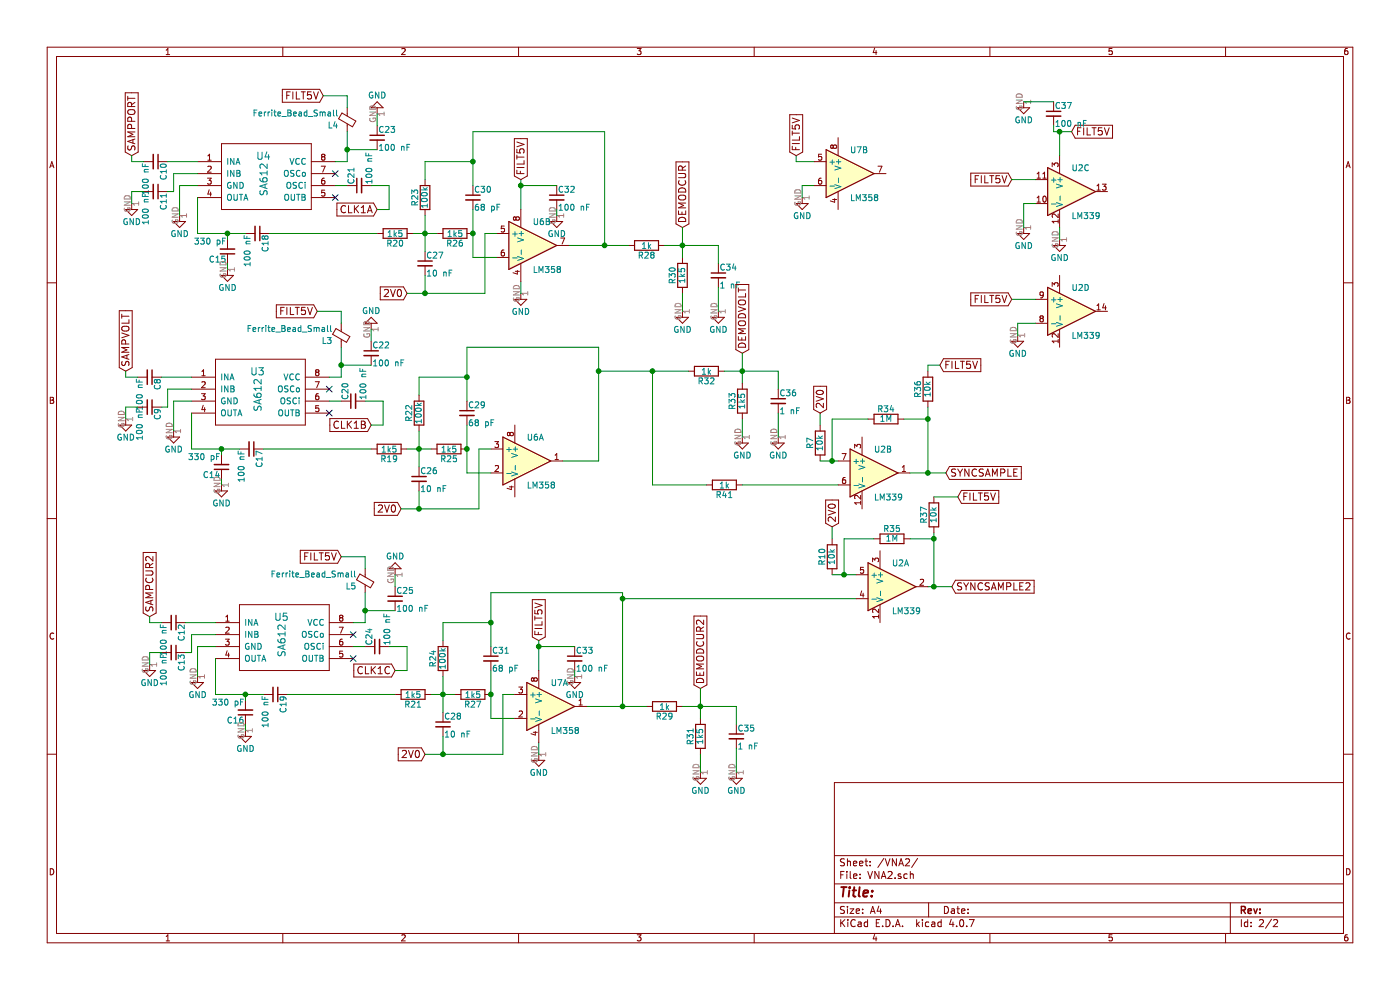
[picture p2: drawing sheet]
EESchema Schematic File Version 2
LIBS:power
LIBS:device
LIBS:switches
LIBS:relays
LIBS:motors
LIBS:transistors
LIBS:conn
LIBS:linear
LIBS:regul
LIBS:74xx
LIBS:cmos4000
LIBS:adc-dac
LIBS:memory
LIBS:xilinx
LIBS:microcontrollers
LIBS:dsp
LIBS:microchip
LIBS:analog_switches
LIBS:motorola
LIBS:texas
LIBS:intel
LIBS:audio
LIBS:interface
LIBS:digital-audio
LIBS:philips
LIBS:display
LIBS:cypress
LIBS:siliconi
LIBS:opto
LIBS:atmel
LIBS:contrib
LIBS:valves
LIBS:bluepill
LIBS:sa612
LIBS:si5351a
LIBS:microsd_spi_cd
LIBS:VNA-cache
EELAYER 25 0
EELAYER END
$Descr A4 11693 8268
encoding utf-8
Sheet 2 2
Title ""
Date ""
Rev ""
Comp ""
Comment1 ""
Comment2 ""
Comment3 ""
Comment4 ""
$EndDescr
$Comp
L SA612 U4
U 1 1
P 2200 1400
F 0 "U4" H 2200 1500 60  0000 C CNN
F 1 "SA612" V 2200 1300 60  0000 C CNN
F 2 "Housings_DIP:DIP-8_W7.62mm_Socket" H 2250 1350 60  0001 C CNN
F 3 "" H 2250 1350 60  0001 C CNN
	1    2200 1400
	1    0    0    -1  
$EndComp
$Comp
L Ferrite_Bead_Small L4
U 1 1
P 2900 1000
F 0 "L4" H 2975 1050 50  0000 L CNN
F 1 "Ferrite_Bead_Small" H 2975 950 50  0000 L CNN
F 2 "Inductors_THT:L_Axial_L5.3mm_D2.2mm_P7.62mm_Horizontal_Vishay_IM-1" V 2830 1000 50  0001 C CNN
F 3 "" H 2900 1000 50  0001 C CNN
	1    2900 1000
	-1   0    0    1   
$EndComp
Text GLabel 2700 800  0    60   Input ~ 0
FILT5V
$Comp
L C_Small C23
U 1 1
P 3150 1150
F 0 "C23" H 3160 1220 50  0000 L CNN
F 1 "100 nF" H 3160 1070 50  0000 L CNN
F 2 "Capacitors_THT:C_Disc_D5.0mm_W2.5mm_P2.50mm" H 3150 1150 50  0001 C CNN
F 3 "" H 3150 1150 50  0001 C CNN
	1    3150 1150
	1    0    0    -1  
$EndComp
$Comp
L GND #PWR057
U 1 1
P 3150 950
F 0 "#PWR057" H 3150 700 50  0001 C CNN
F 1 "GND" H 3150 800 50  0000 C CNN
F 2 "" H 3150 950 50  0001 C CNN
F 3 "" H 3150 950 50  0001 C CNN
	1    3150 950 
	-1   0    0    1   
$EndComp
Text GLabel 1100 1300 1    60   Input ~ 0
SAMPPORT
$Comp
L C_Small C10
U 1 1
P 1300 1350
F 0 "C10" H 1310 1420 50  0000 L CNN
F 1 "100 nF" H 1310 1270 50  0000 L CNN
F 2 "Capacitors_THT:C_Disc_D5.0mm_W2.5mm_P2.50mm" H 1300 1350 50  0001 C CNN
F 3 "" H 1300 1350 50  0001 C CNN
	1    1300 1350
	0    1    1    0   
$EndComp
$Comp
L C_Small C11
U 1 1
P 1300 1600
F 0 "C11" H 1310 1670 50  0000 L CNN
F 1 "100 nF" H 1310 1520 50  0000 L CNN
F 2 "Capacitors_THT:C_Disc_D5.0mm_W2.5mm_P2.50mm" H 1300 1600 50  0001 C CNN
F 3 "" H 1300 1600 50  0001 C CNN
	1    1300 1600
	0    1    1    0   
$EndComp
$Comp
L GND #PWR058
U 1 1
P 1100 1700
F 0 "#PWR058" H 1100 1450 50  0001 C CNN
F 1 "GND" H 1100 1550 50  0000 C CNN
F 2 "" H 1100 1700 50  0001 C CNN
F 3 "" H 1100 1700 50  0001 C CNN
	1    1100 1700
	1    0    0    -1  
$EndComp
$Comp
L GND #PWR059
U 1 1
P 1500 1800
F 0 "#PWR059" H 1500 1550 50  0001 C CNN
F 1 "GND" H 1500 1650 50  0000 C CNN
F 2 "" H 1500 1800 50  0001 C CNN
F 3 "" H 1500 1800 50  0001 C CNN
	1    1500 1800
	1    0    0    -1  
$EndComp
NoConn ~ 2800 1650
NoConn ~ 2800 1450
Text GLabel 3150 1750 0    60   Input ~ 0
CLK1A
$Comp
L C_Small C21
U 1 1
P 3000 1550
F 0 "C21" H 3010 1620 50  0000 L CNN
F 1 "100 nF" H 3010 1470 50  0000 L CNN
F 2 "Capacitors_THT:C_Disc_D5.0mm_W2.5mm_P2.50mm" H 3000 1550 50  0001 C CNN
F 3 "" H 3000 1550 50  0001 C CNN
	1    3000 1550
	0    -1   -1   0   
$EndComp
$Comp
L C_Small C15
U 1 1
P 1900 2100
F 0 "C15" H 1910 2170 50  0000 L CNN
F 1 "330 pF" H 1910 2020 50  0000 L CNN
F 2 "Capacitors_THT:C_Disc_D5.0mm_W2.5mm_P2.50mm" H 1900 2100 50  0001 C CNN
F 3 "" H 1900 2100 50  0001 C CNN
	1    1900 2100
	-1   0    0    1   
$EndComp
$Comp
L GND #PWR060
U 1 1
P 1900 2250
F 0 "#PWR060" H 1900 2000 50  0001 C CNN
F 1 "GND" H 1900 2100 50  0000 C CNN
F 2 "" H 1900 2250 50  0001 C CNN
F 3 "" H 1900 2250 50  0001 C CNN
	1    1900 2250
	1    0    0    -1  
$EndComp
$Comp
L C_Small C18
U 1 1
P 2150 1950
F 0 "C18" H 2160 2020 50  0000 L CNN
F 1 "100 nF" H 2160 1870 50  0000 L CNN
F 2 "Capacitors_THT:C_Disc_D5.0mm_W2.5mm_P2.50mm" H 2150 1950 50  0001 C CNN
F 3 "" H 2150 1950 50  0001 C CNN
	1    2150 1950
	0    1    1    0   
$EndComp
$Comp
L R R20
U 1 1
P 3300 1950
F 0 "R20" V 3380 1950 50  0000 C CNN
F 1 "1k5" V 3300 1950 50  0000 C CNN
F 2 "Resistors_THT:R_Axial_DIN0207_L6.3mm_D2.5mm_P7.62mm_Horizontal" V 3230 1950 50  0001 C CNN
F 3 "" H 3300 1950 50  0001 C CNN
	1    3300 1950
	0    1    1    0   
$EndComp
$Comp
L R R26
U 1 1
P 3800 1950
F 0 "R26" V 3880 1950 50  0000 C CNN
F 1 "1k5" V 3800 1950 50  0000 C CNN
F 2 "Resistors_THT:R_Axial_DIN0207_L6.3mm_D2.5mm_P7.62mm_Horizontal" V 3730 1950 50  0001 C CNN
F 3 "" H 3800 1950 50  0001 C CNN
	1    3800 1950
	0    1    1    0   
$EndComp
$Comp
L GND #PWR061
U 1 1
P 4350 2450
F 0 "#PWR061" H 4350 2200 50  0001 C CNN
F 1 "GND" H 4350 2300 50  0000 C CNN
F 2 "" H 4350 2450 50  0001 C CNN
F 3 "" H 4350 2450 50  0001 C CNN
	1    4350 2450
	1    0    0    -1  
$EndComp
$Comp
L C_Small C32
U 1 1
P 4650 1650
F 0 "C32" H 4660 1720 50  0000 L CNN
F 1 "100 nF" H 4660 1570 50  0000 L CNN
F 2 "Capacitors_THT:C_Disc_D5.0mm_W2.5mm_P2.50mm" H 4650 1650 50  0001 C CNN
F 3 "" H 4650 1650 50  0001 C CNN
	1    4650 1650
	1    0    0    -1  
$EndComp
Text GLabel 4350 1500 1    60   Input ~ 0
FILT5V
$Comp
L GND #PWR062
U 1 1
P 4650 1800
F 0 "#PWR062" H 4650 1550 50  0001 C CNN
F 1 "GND" H 4650 1650 50  0000 C CNN
F 2 "" H 4650 1800 50  0001 C CNN
F 3 "" H 4650 1800 50  0001 C CNN
	1    4650 1800
	1    0    0    -1  
$EndComp
Text GLabel 3400 2450 0    60   Input ~ 0
2V0
$Comp
L C_Small C27
U 1 1
P 3550 2200
F 0 "C27" H 3560 2270 50  0000 L CNN
F 1 "10 nF" H 3560 2120 50  0000 L CNN
F 2 "Capacitors_THT:C_Disc_D5.0mm_W2.5mm_P2.50mm" H 3550 2200 50  0001 C CNN
F 3 "" H 3550 2200 50  0001 C CNN
	1    3550 2200
	1    0    0    -1  
$EndComp
$Comp
L R R23
U 1 1
P 3550 1650
F 0 "R23" V 3630 1650 50  0000 C CNN
F 1 "100k" V 3550 1650 50  0000 C CNN
F 2 "Resistors_THT:R_Axial_DIN0207_L6.3mm_D2.5mm_P7.62mm_Horizontal" V 3480 1650 50  0001 C CNN
F 3 "" H 3550 1650 50  0001 C CNN
	1    3550 1650
	-1   0    0    1   
$EndComp
$Comp
L C_Small C30
U 1 1
P 3950 1650
F 0 "C30" H 3960 1720 50  0000 L CNN
F 1 "68 pF" H 3960 1570 50  0000 L CNN
F 2 "Capacitors_THT:C_Disc_D5.0mm_W2.5mm_P2.50mm" H 3950 1650 50  0001 C CNN
F 3 "" H 3950 1650 50  0001 C CNN
	1    3950 1650
	1    0    0    -1  
$EndComp
$Comp
L SA612 U3
U 1 1
P 2150 3200
F 0 "U3" H 2150 3300 60  0000 C CNN
F 1 "SA612" V 2150 3100 60  0000 C CNN
F 2 "Housings_DIP:DIP-8_W7.62mm_Socket" H 2200 3150 60  0001 C CNN
F 3 "" H 2200 3150 60  0001 C CNN
	1    2150 3200
	1    0    0    -1  
$EndComp
$Comp
L Ferrite_Bead_Small L3
U 1 1
P 2850 2800
F 0 "L3" H 2925 2850 50  0000 L CNN
F 1 "Ferrite_Bead_Small" H 2925 2750 50  0000 L CNN
F 2 "Inductors_THT:L_Axial_L5.3mm_D2.2mm_P7.62mm_Horizontal_Vishay_IM-1" V 2780 2800 50  0001 C CNN
F 3 "" H 2850 2800 50  0001 C CNN
	1    2850 2800
	-1   0    0    1   
$EndComp
Text GLabel 2650 2600 0    60   Input ~ 0
FILT5V
$Comp
L C_Small C22
U 1 1
P 3100 2950
F 0 "C22" H 3110 3020 50  0000 L CNN
F 1 "100 nF" H 3110 2870 50  0000 L CNN
F 2 "Capacitors_THT:C_Disc_D5.0mm_W2.5mm_P2.50mm" H 3100 2950 50  0001 C CNN
F 3 "" H 3100 2950 50  0001 C CNN
	1    3100 2950
	1    0    0    -1  
$EndComp
$Comp
L GND #PWR063
U 1 1
P 3100 2750
F 0 "#PWR063" H 3100 2500 50  0001 C CNN
F 1 "GND" H 3100 2600 50  0000 C CNN
F 2 "" H 3100 2750 50  0001 C CNN
F 3 "" H 3100 2750 50  0001 C CNN
	1    3100 2750
	-1   0    0    1   
$EndComp
Text GLabel 1050 3100 1    60   Input ~ 0
SAMPVOLT
$Comp
L C_Small C8
U 1 1
P 1250 3150
F 0 "C8" H 1260 3220 50  0000 L CNN
F 1 "100 nF" H 1260 3070 50  0000 L CNN
F 2 "Capacitors_THT:C_Disc_D5.0mm_W2.5mm_P2.50mm" H 1250 3150 50  0001 C CNN
F 3 "" H 1250 3150 50  0001 C CNN
	1    1250 3150
	0    1    1    0   
$EndComp
$Comp
L C_Small C9
U 1 1
P 1250 3400
F 0 "C9" H 1260 3470 50  0000 L CNN
F 1 "100 nF" H 1260 3320 50  0000 L CNN
F 2 "Capacitors_THT:C_Disc_D5.0mm_W2.5mm_P2.50mm" H 1250 3400 50  0001 C CNN
F 3 "" H 1250 3400 50  0001 C CNN
	1    1250 3400
	0    1    1    0   
$EndComp
$Comp
L GND #PWR064
U 1 1
P 1050 3500
F 0 "#PWR064" H 1050 3250 50  0001 C CNN
F 1 "GND" H 1050 3350 50  0000 C CNN
F 2 "" H 1050 3500 50  0001 C CNN
F 3 "" H 1050 3500 50  0001 C CNN
	1    1050 3500
	1    0    0    -1  
$EndComp
$Comp
L GND #PWR065
U 1 1
P 1450 3600
F 0 "#PWR065" H 1450 3350 50  0001 C CNN
F 1 "GND" H 1450 3450 50  0000 C CNN
F 2 "" H 1450 3600 50  0001 C CNN
F 3 "" H 1450 3600 50  0001 C CNN
	1    1450 3600
	1    0    0    -1  
$EndComp
NoConn ~ 2750 3450
NoConn ~ 2750 3250
Text GLabel 3100 3550 0    60   Input ~ 0
CLK1B
$Comp
L C_Small C20
U 1 1
P 2950 3350
F 0 "C20" H 2960 3420 50  0000 L CNN
F 1 "100 nF" H 2960 3270 50  0000 L CNN
F 2 "Capacitors_THT:C_Disc_D5.0mm_W2.5mm_P2.50mm" H 2950 3350 50  0001 C CNN
F 3 "" H 2950 3350 50  0001 C CNN
	1    2950 3350
	0    -1   -1   0   
$EndComp
$Comp
L C_Small C14
U 1 1
P 1850 3900
F 0 "C14" H 1860 3970 50  0000 L CNN
F 1 "330 pF" H 1860 3820 50  0000 L CNN
F 2 "Capacitors_THT:C_Disc_D5.0mm_W2.5mm_P2.50mm" H 1850 3900 50  0001 C CNN
F 3 "" H 1850 3900 50  0001 C CNN
	1    1850 3900
	-1   0    0    1   
$EndComp
$Comp
L GND #PWR066
U 1 1
P 1850 4050
F 0 "#PWR066" H 1850 3800 50  0001 C CNN
F 1 "GND" H 1850 3900 50  0000 C CNN
F 2 "" H 1850 4050 50  0001 C CNN
F 3 "" H 1850 4050 50  0001 C CNN
	1    1850 4050
	1    0    0    -1  
$EndComp
$Comp
L C_Small C17
U 1 1
P 2100 3750
F 0 "C17" H 2110 3820 50  0000 L CNN
F 1 "100 nF" H 2110 3670 50  0000 L CNN
F 2 "Capacitors_THT:C_Disc_D5.0mm_W2.5mm_P2.50mm" H 2100 3750 50  0001 C CNN
F 3 "" H 2100 3750 50  0001 C CNN
	1    2100 3750
	0    1    1    0   
$EndComp
$Comp
L R R19
U 1 1
P 3250 3750
F 0 "R19" V 3330 3750 50  0000 C CNN
F 1 "1k5" V 3250 3750 50  0000 C CNN
F 2 "Resistors_THT:R_Axial_DIN0207_L6.3mm_D2.5mm_P7.62mm_Horizontal" V 3180 3750 50  0001 C CNN
F 3 "" H 3250 3750 50  0001 C CNN
	1    3250 3750
	0    1    1    0   
$EndComp
$Comp
L R R25
U 1 1
P 3750 3750
F 0 "R25" V 3830 3750 50  0000 C CNN
F 1 "1k5" V 3750 3750 50  0000 C CNN
F 2 "Resistors_THT:R_Axial_DIN0207_L6.3mm_D2.5mm_P7.62mm_Horizontal" V 3680 3750 50  0001 C CNN
F 3 "" H 3750 3750 50  0001 C CNN
	1    3750 3750
	0    1    1    0   
$EndComp
Text GLabel 3350 4250 0    60   Input ~ 0
2V0
$Comp
L C_Small C26
U 1 1
P 3500 4000
F 0 "C26" H 3510 4070 50  0000 L CNN
F 1 "10 nF" H 3510 3920 50  0000 L CNN
F 2 "Capacitors_THT:C_Disc_D5.0mm_W2.5mm_P2.50mm" H 3500 4000 50  0001 C CNN
F 3 "" H 3500 4000 50  0001 C CNN
	1    3500 4000
	1    0    0    -1  
$EndComp
$Comp
L R R22
U 1 1
P 3500 3450
F 0 "R22" V 3580 3450 50  0000 C CNN
F 1 "100k" V 3500 3450 50  0000 C CNN
F 2 "Resistors_THT:R_Axial_DIN0207_L6.3mm_D2.5mm_P7.62mm_Horizontal" V 3430 3450 50  0001 C CNN
F 3 "" H 3500 3450 50  0001 C CNN
	1    3500 3450
	-1   0    0    1   
$EndComp
$Comp
L C_Small C29
U 1 1
P 3900 3450
F 0 "C29" H 3910 3520 50  0000 L CNN
F 1 "68 pF" H 3910 3370 50  0000 L CNN
F 2 "Capacitors_THT:C_Disc_D5.0mm_W2.5mm_P2.50mm" H 3900 3450 50  0001 C CNN
F 3 "" H 3900 3450 50  0001 C CNN
	1    3900 3450
	1    0    0    -1  
$EndComp
Text GLabel 5700 1900 1    60   Input ~ 0
DEMODCUR
$Comp
L R R28
U 1 1
P 5400 2050
F 0 "R28" V 5480 2050 50  0000 C CNN
F 1 "1k" V 5400 2050 50  0000 C CNN
F 2 "Resistors_THT:R_Axial_DIN0207_L6.3mm_D2.5mm_P7.62mm_Horizontal" V 5330 2050 50  0001 C CNN
F 3 "" H 5400 2050 50  0001 C CNN
	1    5400 2050
	0    1    1    0   
$EndComp
$Comp
L R R30
U 1 1
P 5700 2300
F 0 "R30" V 5780 2300 50  0000 C CNN
F 1 "1k5" V 5700 2300 50  0000 C CNN
F 2 "Resistors_THT:R_Axial_DIN0207_L6.3mm_D2.5mm_P7.62mm_Horizontal" V 5630 2300 50  0001 C CNN
F 3 "" H 5700 2300 50  0001 C CNN
	1    5700 2300
	-1   0    0    1   
$EndComp
$Comp
L GND #PWR067
U 1 1
P 5700 2600
F 0 "#PWR067" H 5700 2350 50  0001 C CNN
F 1 "GND" H 5700 2450 50  0000 C CNN
F 2 "" H 5700 2600 50  0001 C CNN
F 3 "" H 5700 2600 50  0001 C CNN
	1    5700 2600
	1    0    0    -1  
$EndComp
$Comp
L C_Small C34
U 1 1
P 6000 2300
F 0 "C34" H 6010 2370 50  0000 L CNN
F 1 "1 nF" H 6010 2220 50  0000 L CNN
F 2 "Capacitors_THT:C_Disc_D5.0mm_W2.5mm_P2.50mm" H 6000 2300 50  0001 C CNN
F 3 "" H 6000 2300 50  0001 C CNN
	1    6000 2300
	1    0    0    -1  
$EndComp
$Comp
L GND #PWR068
U 1 1
P 6000 2600
F 0 "#PWR068" H 6000 2350 50  0001 C CNN
F 1 "GND" H 6000 2450 50  0000 C CNN
F 2 "" H 6000 2600 50  0001 C CNN
F 3 "" H 6000 2600 50  0001 C CNN
	1    6000 2600
	1    0    0    -1  
$EndComp
Text GLabel 6200 2950 1    60   Input ~ 0
DEMODVOLT
$Comp
L R R32
U 1 1
P 5900 3100
F 0 "R32" V 5980 3100 50  0000 C CNN
F 1 "1k" V 5900 3100 50  0000 C CNN
F 2 "Resistors_THT:R_Axial_DIN0207_L6.3mm_D2.5mm_P7.62mm_Horizontal" V 5830 3100 50  0001 C CNN
F 3 "" H 5900 3100 50  0001 C CNN
	1    5900 3100
	0    1    1    0   
$EndComp
$Comp
L R R33
U 1 1
P 6200 3350
F 0 "R33" V 6280 3350 50  0000 C CNN
F 1 "1k5" V 6200 3350 50  0000 C CNN
F 2 "Resistors_THT:R_Axial_DIN0207_L6.3mm_D2.5mm_P7.62mm_Horizontal" V 6130 3350 50  0001 C CNN
F 3 "" H 6200 3350 50  0001 C CNN
	1    6200 3350
	-1   0    0    1   
$EndComp
$Comp
L GND #PWR069
U 1 1
P 6200 3650
F 0 "#PWR069" H 6200 3400 50  0001 C CNN
F 1 "GND" H 6200 3500 50  0000 C CNN
F 2 "" H 6200 3650 50  0001 C CNN
F 3 "" H 6200 3650 50  0001 C CNN
	1    6200 3650
	1    0    0    -1  
$EndComp
$Comp
L C_Small C36
U 1 1
P 6500 3350
F 0 "C36" H 6510 3420 50  0000 L CNN
F 1 "1 nF" H 6510 3270 50  0000 L CNN
F 2 "Capacitors_THT:C_Disc_D5.0mm_W2.5mm_P2.50mm" H 6500 3350 50  0001 C CNN
F 3 "" H 6500 3350 50  0001 C CNN
	1    6500 3350
	1    0    0    -1  
$EndComp
$Comp
L GND #PWR070
U 1 1
P 6500 3650
F 0 "#PWR070" H 6500 3400 50  0001 C CNN
F 1 "GND" H 6500 3500 50  0000 C CNN
F 2 "" H 6500 3650 50  0001 C CNN
F 3 "" H 6500 3650 50  0001 C CNN
	1    6500 3650
	1    0    0    -1  
$EndComp
Text GLabel 7900 3950 2    60   Input ~ 0
SYNCSAMPLE
$Comp
L SA612 U5
U 1 1
P 2350 5250
F 0 "U5" H 2350 5350 60  0000 C CNN
F 1 "SA612" V 2350 5150 60  0000 C CNN
F 2 "Housings_DIP:DIP-8_W7.62mm_Socket" H 2400 5200 60  0001 C CNN
F 3 "" H 2400 5200 60  0001 C CNN
	1    2350 5250
	1    0    0    -1  
$EndComp
$Comp
L Ferrite_Bead_Small L5
U 1 1
P 3050 4850
F 0 "L5" H 3125 4900 50  0000 L CNN
F 1 "Ferrite_Bead_Small" H 3125 4800 50  0000 L CNN
F 2 "Inductors_THT:L_Axial_L5.3mm_D2.2mm_P7.62mm_Horizontal_Vishay_IM-1" V 2980 4850 50  0001 C CNN
F 3 "" H 3050 4850 50  0001 C CNN
	1    3050 4850
	-1   0    0    1   
$EndComp
Text GLabel 2850 4650 0    60   Input ~ 0
FILT5V
$Comp
L C_Small C25
U 1 1
P 3300 5000
F 0 "C25" H 3310 5070 50  0000 L CNN
F 1 "100 nF" H 3310 4920 50  0000 L CNN
F 2 "Capacitors_THT:C_Disc_D5.0mm_W2.5mm_P2.50mm" H 3300 5000 50  0001 C CNN
F 3 "" H 3300 5000 50  0001 C CNN
	1    3300 5000
	1    0    0    -1  
$EndComp
$Comp
L GND #PWR071
U 1 1
P 3300 4800
F 0 "#PWR071" H 3300 4550 50  0001 C CNN
F 1 "GND" H 3300 4650 50  0000 C CNN
F 2 "" H 3300 4800 50  0001 C CNN
F 3 "" H 3300 4800 50  0001 C CNN
	1    3300 4800
	-1   0    0    1   
$EndComp
Text GLabel 1250 5150 1    60   Input ~ 0
SAMPCUR2
$Comp
L C_Small C12
U 1 1
P 1450 5200
F 0 "C12" H 1460 5270 50  0000 L CNN
F 1 "100 nF" H 1460 5120 50  0000 L CNN
F 2 "Capacitors_THT:C_Disc_D5.0mm_W2.5mm_P2.50mm" H 1450 5200 50  0001 C CNN
F 3 "" H 1450 5200 50  0001 C CNN
	1    1450 5200
	0    1    1    0   
$EndComp
$Comp
L C_Small C13
U 1 1
P 1450 5450
F 0 "C13" H 1460 5520 50  0000 L CNN
F 1 "100 nF" H 1460 5370 50  0000 L CNN
F 2 "Capacitors_THT:C_Disc_D5.0mm_W2.5mm_P2.50mm" H 1450 5450 50  0001 C CNN
F 3 "" H 1450 5450 50  0001 C CNN
	1    1450 5450
	0    1    1    0   
$EndComp
$Comp
L GND #PWR072
U 1 1
P 1250 5550
F 0 "#PWR072" H 1250 5300 50  0001 C CNN
F 1 "GND" H 1250 5400 50  0000 C CNN
F 2 "" H 1250 5550 50  0001 C CNN
F 3 "" H 1250 5550 50  0001 C CNN
	1    1250 5550
	1    0    0    -1  
$EndComp
$Comp
L GND #PWR073
U 1 1
P 1650 5650
F 0 "#PWR073" H 1650 5400 50  0001 C CNN
F 1 "GND" H 1650 5500 50  0000 C CNN
F 2 "" H 1650 5650 50  0001 C CNN
F 3 "" H 1650 5650 50  0001 C CNN
	1    1650 5650
	1    0    0    -1  
$EndComp
NoConn ~ 2950 5500
NoConn ~ 2950 5300
Text GLabel 3300 5600 0    60   Input ~ 0
CLK1C
$Comp
L C_Small C24
U 1 1
P 3150 5400
F 0 "C24" H 3160 5470 50  0000 L CNN
F 1 "100 nF" H 3160 5320 50  0000 L CNN
F 2 "Capacitors_THT:C_Disc_D5.0mm_W2.5mm_P2.50mm" H 3150 5400 50  0001 C CNN
F 3 "" H 3150 5400 50  0001 C CNN
	1    3150 5400
	0    -1   -1   0   
$EndComp
$Comp
L C_Small C16
U 1 1
P 2050 5950
F 0 "C16" H 2060 6020 50  0000 L CNN
F 1 "330 pF" H 2060 5870 50  0000 L CNN
F 2 "Capacitors_THT:C_Disc_D5.0mm_W2.5mm_P2.50mm" H 2050 5950 50  0001 C CNN
F 3 "" H 2050 5950 50  0001 C CNN
	1    2050 5950
	-1   0    0    1   
$EndComp
$Comp
L GND #PWR074
U 1 1
P 2050 6100
F 0 "#PWR074" H 2050 5850 50  0001 C CNN
F 1 "GND" H 2050 5950 50  0000 C CNN
F 2 "" H 2050 6100 50  0001 C CNN
F 3 "" H 2050 6100 50  0001 C CNN
	1    2050 6100
	1    0    0    -1  
$EndComp
$Comp
L C_Small C19
U 1 1
P 2300 5800
F 0 "C19" H 2310 5870 50  0000 L CNN
F 1 "100 nF" H 2310 5720 50  0000 L CNN
F 2 "Capacitors_THT:C_Disc_D5.0mm_W2.5mm_P2.50mm" H 2300 5800 50  0001 C CNN
F 3 "" H 2300 5800 50  0001 C CNN
	1    2300 5800
	0    1    1    0   
$EndComp
$Comp
L R R21
U 1 1
P 3450 5800
F 0 "R21" V 3530 5800 50  0000 C CNN
F 1 "1k5" V 3450 5800 50  0000 C CNN
F 2 "Resistors_THT:R_Axial_DIN0207_L6.3mm_D2.5mm_P7.62mm_Horizontal" V 3380 5800 50  0001 C CNN
F 3 "" H 3450 5800 50  0001 C CNN
	1    3450 5800
	0    1    1    0   
$EndComp
$Comp
L R R27
U 1 1
P 3950 5800
F 0 "R27" V 4030 5800 50  0000 C CNN
F 1 "1k5" V 3950 5800 50  0000 C CNN
F 2 "Resistors_THT:R_Axial_DIN0207_L6.3mm_D2.5mm_P7.62mm_Horizontal" V 3880 5800 50  0001 C CNN
F 3 "" H 3950 5800 50  0001 C CNN
	1    3950 5800
	0    1    1    0   
$EndComp
$Comp
L GND #PWR075
U 1 1
P 4500 6300
F 0 "#PWR075" H 4500 6050 50  0001 C CNN
F 1 "GND" H 4500 6150 50  0000 C CNN
F 2 "" H 4500 6300 50  0001 C CNN
F 3 "" H 4500 6300 50  0001 C CNN
	1    4500 6300
	1    0    0    -1  
$EndComp
$Comp
L C_Small C33
U 1 1
P 4800 5500
F 0 "C33" H 4810 5570 50  0000 L CNN
F 1 "100 nF" H 4810 5420 50  0000 L CNN
F 2 "Capacitors_THT:C_Disc_D5.0mm_W2.5mm_P2.50mm" H 4800 5500 50  0001 C CNN
F 3 "" H 4800 5500 50  0001 C CNN
	1    4800 5500
	1    0    0    -1  
$EndComp
Text GLabel 4500 5350 1    60   Input ~ 0
FILT5V
$Comp
L GND #PWR076
U 1 1
P 4800 5650
F 0 "#PWR076" H 4800 5400 50  0001 C CNN
F 1 "GND" H 4800 5500 50  0000 C CNN
F 2 "" H 4800 5650 50  0001 C CNN
F 3 "" H 4800 5650 50  0001 C CNN
	1    4800 5650
	1    0    0    -1  
$EndComp
Text GLabel 3550 6300 0    60   Input ~ 0
2V0
$Comp
L C_Small C28
U 1 1
P 3700 6050
F 0 "C28" H 3710 6120 50  0000 L CNN
F 1 "10 nF" H 3710 5970 50  0000 L CNN
F 2 "Capacitors_THT:C_Disc_D5.0mm_W2.5mm_P2.50mm" H 3700 6050 50  0001 C CNN
F 3 "" H 3700 6050 50  0001 C CNN
	1    3700 6050
	1    0    0    -1  
$EndComp
$Comp
L R R24
U 1 1
P 3700 5500
F 0 "R24" V 3780 5500 50  0000 C CNN
F 1 "100k" V 3700 5500 50  0000 C CNN
F 2 "Resistors_THT:R_Axial_DIN0207_L6.3mm_D2.5mm_P7.62mm_Horizontal" V 3630 5500 50  0001 C CNN
F 3 "" H 3700 5500 50  0001 C CNN
	1    3700 5500
	-1   0    0    1   
$EndComp
$Comp
L C_Small C31
U 1 1
P 4100 5500
F 0 "C31" H 4110 5570 50  0000 L CNN
F 1 "68 pF" H 4110 5420 50  0000 L CNN
F 2 "Capacitors_THT:C_Disc_D5.0mm_W2.5mm_P2.50mm" H 4100 5500 50  0001 C CNN
F 3 "" H 4100 5500 50  0001 C CNN
	1    4100 5500
	1    0    0    -1  
$EndComp
Text GLabel 5850 5750 1    60   Input ~ 0
DEMODCUR2
$Comp
L R R29
U 1 1
P 5550 5900
F 0 "R29" V 5630 5900 50  0000 C CNN
F 1 "1k" V 5550 5900 50  0000 C CNN
F 2 "Resistors_THT:R_Axial_DIN0207_L6.3mm_D2.5mm_P7.62mm_Horizontal" V 5480 5900 50  0001 C CNN
F 3 "" H 5550 5900 50  0001 C CNN
	1    5550 5900
	0    1    1    0   
$EndComp
$Comp
L R R31
U 1 1
P 5850 6150
F 0 "R31" V 5930 6150 50  0000 C CNN
F 1 "1k5" V 5850 6150 50  0000 C CNN
F 2 "Resistors_THT:R_Axial_DIN0207_L6.3mm_D2.5mm_P7.62mm_Horizontal" V 5780 6150 50  0001 C CNN
F 3 "" H 5850 6150 50  0001 C CNN
	1    5850 6150
	-1   0    0    1   
$EndComp
$Comp
L GND #PWR077
U 1 1
P 5850 6450
F 0 "#PWR077" H 5850 6200 50  0001 C CNN
F 1 "GND" H 5850 6300 50  0000 C CNN
F 2 "" H 5850 6450 50  0001 C CNN
F 3 "" H 5850 6450 50  0001 C CNN
	1    5850 6450
	1    0    0    -1  
$EndComp
$Comp
L C_Small C35
U 1 1
P 6150 6150
F 0 "C35" H 6160 6220 50  0000 L CNN
F 1 "1 nF" H 6160 6070 50  0000 L CNN
F 2 "Capacitors_THT:C_Disc_D5.0mm_W2.5mm_P2.50mm" H 6150 6150 50  0001 C CNN
F 3 "" H 6150 6150 50  0001 C CNN
	1    6150 6150
	1    0    0    -1  
$EndComp
$Comp
L GND #PWR078
U 1 1
P 6150 6450
F 0 "#PWR078" H 6150 6200 50  0001 C CNN
F 1 "GND" H 6150 6300 50  0000 C CNN
F 2 "" H 6150 6450 50  0001 C CNN
F 3 "" H 6150 6450 50  0001 C CNN
	1    6150 6450
	1    0    0    -1  
$EndComp
$Comp
L GND #PWR079
U 1 1
P 6700 1650
F 0 "#PWR079" H 6700 1400 50  0001 C CNN
F 1 "GND" H 6700 1500 50  0000 C CNN
F 2 "" H 6700 1650 50  0001 C CNN
F 3 "" H 6700 1650 50  0001 C CNN
	1    6700 1650
	1    0    0    -1  
$EndComp
Text GLabel 6650 1300 1    60   Input ~ 0
FILT5V
Wire Wire Line
	2900 1350 2800 1350
Wire Wire Line
	2900 1100 2900 1350
Wire Wire Line
	2700 800  2900 800 
Wire Wire Line
	2900 800  2900 900 
Wire Wire Line
	2900 1250 3150 1250
Connection ~ 2900 1250
Wire Wire Line
	3150 950  3150 1050
Wire Wire Line
	1400 1350 1650 1350
Wire Wire Line
	1400 1600 1450 1600
Wire Wire Line
	1450 1450 1650 1450
Wire Wire Line
	1450 1600 1450 1450
Wire Wire Line
	1500 1800 1500 1550
Wire Wire Line
	1500 1550 1650 1550
Wire Wire Line
	2900 1550 2800 1550
Wire Wire Line
	3100 1550 3250 1550
Wire Wire Line
	1650 1650 1650 1950
Wire Wire Line
	1650 1950 2050 1950
Wire Wire Line
	1900 1950 1900 2000
Wire Wire Line
	1900 2200 1900 2250
Connection ~ 1900 1950
Wire Wire Line
	4350 2350 4350 2450
Wire Wire Line
	4350 1500 4350 1750
Wire Wire Line
	4350 1550 4650 1550
Connection ~ 4350 1550
Wire Wire Line
	4650 1750 4650 1800
Wire Wire Line
	4150 1950 4050 1950
Wire Wire Line
	4050 1950 4050 2450
Wire Wire Line
	4050 2450 3400 2450
Wire Wire Line
	3450 1950 3650 1950
Wire Wire Line
	3550 2300 3550 2450
Connection ~ 3550 2450
Wire Wire Line
	3550 1800 3550 2100
Connection ~ 3550 1950
Wire Wire Line
	3150 1950 2250 1950
Wire Wire Line
	3950 1100 3950 1550
Wire Wire Line
	4750 2050 5250 2050
Wire Wire Line
	5050 2050 5050 1100
Wire Wire Line
	5050 1100 3950 1100
Wire Wire Line
	3950 1750 3950 2150
Wire Wire Line
	3950 2150 4150 2150
Connection ~ 3950 1950
Wire Wire Line
	3150 1750 3250 1750
Wire Wire Line
	3250 1750 3250 1550
Wire Wire Line
	3550 1500 3550 1350
Wire Wire Line
	3550 1350 3950 1350
Connection ~ 3950 1350
Wire Wire Line
	1100 1300 1100 1350
Wire Wire Line
	1100 1350 1200 1350
Wire Wire Line
	1100 1700 1100 1600
Wire Wire Line
	1100 1600 1200 1600
Wire Wire Line
	2850 3150 2750 3150
Wire Wire Line
	2850 2900 2850 3150
Wire Wire Line
	2650 2600 2850 2600
Wire Wire Line
	2850 2600 2850 2700
Wire Wire Line
	2850 3050 3100 3050
Connection ~ 2850 3050
Wire Wire Line
	3100 2750 3100 2850
Wire Wire Line
	1350 3150 1600 3150
Wire Wire Line
	1350 3400 1400 3400
Wire Wire Line
	1400 3250 1600 3250
Wire Wire Line
	1400 3400 1400 3250
Wire Wire Line
	1450 3600 1450 3350
Wire Wire Line
	1450 3350 1600 3350
Wire Wire Line
	2850 3350 2750 3350
Wire Wire Line
	3050 3350 3200 3350
Wire Wire Line
	1600 3450 1600 3750
Wire Wire Line
	1600 3750 2000 3750
Wire Wire Line
	1850 3750 1850 3800
Wire Wire Line
	1850 4000 1850 4050
Connection ~ 1850 3750
Wire Wire Line
	4100 3750 4000 3750
Wire Wire Line
	4000 3750 4000 4250
Wire Wire Line
	4000 4250 3350 4250
Wire Wire Line
	3400 3750 3600 3750
Wire Wire Line
	3500 4100 3500 4250
Connection ~ 3500 4250
Wire Wire Line
	3500 3600 3500 3900
Connection ~ 3500 3750
Wire Wire Line
	3100 3750 2200 3750
Wire Wire Line
	3900 2900 3900 3350
Wire Wire Line
	5000 3850 4700 3850
Wire Wire Line
	5000 2900 5000 3850
Wire Wire Line
	5000 2900 3900 2900
Wire Wire Line
	3900 3550 3900 3950
Wire Wire Line
	3900 3950 4100 3950
Connection ~ 3900 3750
Wire Wire Line
	3100 3550 3200 3550
Wire Wire Line
	3200 3550 3200 3350
Wire Wire Line
	3500 3300 3500 3150
Wire Wire Line
	3500 3150 3900 3150
Connection ~ 3900 3150
Wire Wire Line
	1050 3100 1050 3150
Wire Wire Line
	1050 3150 1150 3150
Wire Wire Line
	1050 3500 1050 3400
Wire Wire Line
	1050 3400 1150 3400
Wire Wire Line
	5700 2450 5700 2600
Wire Wire Line
	5700 1900 5700 2150
Wire Wire Line
	5550 2050 6000 2050
Connection ~ 5050 2050
Connection ~ 5700 2050
Wire Wire Line
	6000 2600 6000 2400
Wire Wire Line
	6000 2050 6000 2200
Wire Wire Line
	5000 3100 5750 3100
Wire Wire Line
	6200 3500 6200 3650
Wire Wire Line
	6200 2950 6200 3200
Wire Wire Line
	6050 3100 6500 3100
Connection ~ 6200 3100
Wire Wire Line
	6500 3650 6500 3450
Wire Wire Line
	6500 3100 6500 3250
Connection ~ 5000 3100
Wire Wire Line
	3050 5200 2950 5200
Wire Wire Line
	3050 4950 3050 5200
Wire Wire Line
	2850 4650 3050 4650
Wire Wire Line
	3050 4650 3050 4750
Wire Wire Line
	3050 5100 3300 5100
Connection ~ 3050 5100
Wire Wire Line
	3300 4800 3300 4900
Wire Wire Line
	1550 5200 1800 5200
Wire Wire Line
	1550 5450 1600 5450
Wire Wire Line
	1600 5300 1800 5300
Wire Wire Line
	1600 5450 1600 5300
Wire Wire Line
	1650 5650 1650 5400
Wire Wire Line
	1650 5400 1800 5400
Wire Wire Line
	3050 5400 2950 5400
Wire Wire Line
	3250 5400 3400 5400
Wire Wire Line
	1800 5500 1800 5800
Wire Wire Line
	1800 5800 2200 5800
Wire Wire Line
	2050 5800 2050 5850
Wire Wire Line
	2050 6050 2050 6100
Connection ~ 2050 5800
Wire Wire Line
	4500 6200 4500 6300
Wire Wire Line
	4500 5350 4500 5600
Wire Wire Line
	4500 5400 4800 5400
Connection ~ 4500 5400
Wire Wire Line
	4800 5600 4800 5650
Wire Wire Line
	4300 5800 4200 5800
Wire Wire Line
	4200 5800 4200 6300
Wire Wire Line
	4200 6300 3550 6300
Wire Wire Line
	3600 5800 3800 5800
Wire Wire Line
	3700 6150 3700 6300
Connection ~ 3700 6300
Wire Wire Line
	3700 5650 3700 5950
Connection ~ 3700 5800
Wire Wire Line
	3300 5800 2400 5800
Wire Wire Line
	4100 4950 4100 5400
Wire Wire Line
	4900 5900 5400 5900
Wire Wire Line
	5200 4950 5200 5900
Wire Wire Line
	5200 4950 4100 4950
Wire Wire Line
	4100 5600 4100 6000
Wire Wire Line
	4100 6000 4300 6000
Connection ~ 4100 5800
Wire Wire Line
	3300 5600 3400 5600
Wire Wire Line
	3400 5600 3400 5400
Wire Wire Line
	3700 5350 3700 5200
Wire Wire Line
	3700 5200 4100 5200
Connection ~ 4100 5200
Wire Wire Line
	1250 5150 1250 5200
Wire Wire Line
	1250 5200 1350 5200
Wire Wire Line
	1250 5550 1250 5450
Wire Wire Line
	1250 5450 1350 5450
Wire Wire Line
	5850 6300 5850 6450
Wire Wire Line
	5850 5750 5850 6000
Wire Wire Line
	5700 5900 6150 5900
Connection ~ 5200 5900
Connection ~ 5850 5900
Wire Wire Line
	6150 6450 6150 6250
Wire Wire Line
	6150 5900 6150 6050
Wire Wire Line
	6700 1650 6700 1550
Wire Wire Line
	6700 1550 6800 1550
Wire Wire Line
	6650 1300 6650 1350
Wire Wire Line
	6650 1350 6800 1350
Wire Wire Line
	5450 3100 5450 4050
Connection ~ 5450 3100
Text GLabel 7950 4900 2    60   Input ~ 0
SYNCSAMPLE2
Wire Wire Line
	5200 5000 7150 5000
Connection ~ 5200 5000
$Comp
L LM339 U2
U 1 1
P 7450 4900
F 0 "U2" H 7450 5100 50  0000 L CNN
F 1 "LM339" H 7450 4700 50  0000 L CNN
F 2 "Housings_DIP:DIP-14_W7.62mm_Socket" H 7400 5000 50  0001 C CNN
F 3 "" H 7500 5100 50  0001 C CNN
	1    7450 4900
	1    0    0    -1  
$EndComp
$Comp
L R R7
U 1 1
P 6850 3700
F 0 "R7" V 6930 3700 50  0000 C CNN
F 1 "10k" V 6850 3700 50  0000 C CNN
F 2 "Resistors_THT:R_Axial_DIN0207_L6.3mm_D2.5mm_P7.62mm_Horizontal" V 6780 3700 50  0001 C CNN
F 3 "" H 6850 3700 50  0001 C CNN
	1    6850 3700
	-1   0    0    1   
$EndComp
Wire Wire Line
	6850 3850 7000 3850
Wire Wire Line
	6850 3550 6850 3450
$Comp
L R R34
U 1 1
P 7400 3500
F 0 "R34" V 7480 3500 50  0000 C CNN
F 1 "1M" V 7400 3500 50  0000 C CNN
F 2 "Resistors_THT:R_Axial_DIN0207_L6.3mm_D2.5mm_P7.62mm_Horizontal" V 7330 3500 50  0001 C CNN
F 3 "" H 7400 3500 50  0001 C CNN
	1    7400 3500
	0    -1   -1   0   
$EndComp
Wire Wire Line
	7600 3950 7900 3950
Wire Wire Line
	7750 3400 7750 3950
$Comp
L R R36
U 1 1
P 7750 3250
F 0 "R36" V 7830 3250 50  0000 C CNN
F 1 "10k" V 7750 3250 50  0000 C CNN
F 2 "Resistors_THT:R_Axial_DIN0207_L6.3mm_D2.5mm_P7.62mm_Horizontal" V 7680 3250 50  0001 C CNN
F 3 "" H 7750 3250 50  0001 C CNN
	1    7750 3250
	-1   0    0    1   
$EndComp
Connection ~ 7750 3500
Text GLabel 7850 3050 2    60   Input ~ 0
FILT5V
$Comp
L LM339 U2
U 2 1
P 7300 3950
F 0 "U2" H 7300 4150 50  0000 L CNN
F 1 "LM339" H 7300 3750 50  0000 L CNN
F 2 "Housings_DIP:DIP-14_W7.62mm_Socket" H 7250 4050 50  0001 C CNN
F 3 "" H 7350 4150 50  0001 C CNN
	2    7300 3950
	1    0    0    -1  
$EndComp
$Comp
L R R10
U 1 1
P 6950 4650
F 0 "R10" V 7030 4650 50  0000 C CNN
F 1 "10k" V 6950 4650 50  0000 C CNN
F 2 "Resistors_THT:R_Axial_DIN0207_L6.3mm_D2.5mm_P7.62mm_Horizontal" V 6880 4650 50  0001 C CNN
F 3 "" H 6950 4650 50  0001 C CNN
	1    6950 4650
	-1   0    0    1   
$EndComp
Wire Wire Line
	6950 4800 7150 4800
$Comp
L R R35
U 1 1
P 7450 4500
F 0 "R35" V 7530 4500 50  0000 C CNN
F 1 "1M" V 7450 4500 50  0000 C CNN
F 2 "Resistors_THT:R_Axial_DIN0207_L6.3mm_D2.5mm_P7.62mm_Horizontal" V 7380 4500 50  0001 C CNN
F 3 "" H 7450 4500 50  0001 C CNN
	1    7450 4500
	0    -1   -1   0   
$EndComp
Wire Wire Line
	7050 4800 7050 4500
Wire Wire Line
	7050 4500 7300 4500
Connection ~ 7050 4800
Wire Wire Line
	7600 4500 7800 4500
Wire Wire Line
	7800 4450 7800 4900
Wire Wire Line
	7750 4900 7950 4900
Wire Wire Line
	6950 4400 6950 4500
$Comp
L R R37
U 1 1
P 7800 4300
F 0 "R37" V 7880 4300 50  0000 C CNN
F 1 "10k" V 7800 4300 50  0000 C CNN
F 2 "Resistors_THT:R_Axial_DIN0207_L6.3mm_D2.5mm_P7.62mm_Horizontal" V 7730 4300 50  0001 C CNN
F 3 "" H 7800 4300 50  0001 C CNN
	1    7800 4300
	-1   0    0    1   
$EndComp
Connection ~ 7750 3950
Connection ~ 7800 4900
Connection ~ 7800 4500
$Comp
L LM339 U2
U 3 1
P 8950 1600
F 0 "U2" H 8950 1800 50  0000 L CNN
F 1 "LM339" H 8950 1400 50  0000 L CNN
F 2 "Housings_DIP:DIP-14_W7.62mm_Socket" H 8900 1700 50  0001 C CNN
F 3 "" H 9000 1800 50  0001 C CNN
	3    8950 1600
	1    0    0    -1  
$EndComp
Text GLabel 6850 3450 1    60   Input ~ 0
2V0
Text GLabel 6950 4400 1    60   Input ~ 0
2V0
Wire Wire Line
	6950 3850 6950 3500
Wire Wire Line
	6950 3500 7250 3500
Connection ~ 6950 3850
Wire Wire Line
	7550 3500 7750 3500
Wire Wire Line
	7750 3100 7750 3050
Wire Wire Line
	7750 3050 7850 3050
Text GLabel 8000 4150 2    60   Input ~ 0
FILT5V
Wire Wire Line
	7800 4150 8000 4150
Text GLabel 8950 1100 2    60   Input ~ 0
FILT5V
$Comp
L C_Small C37
U 1 1
P 8800 950
F 0 "C37" H 8810 1020 50  0000 L CNN
F 1 "100 nF" H 8810 870 50  0000 L CNN
F 2 "Capacitors_THT:C_Disc_D5.0mm_W2.5mm_P2.50mm" H 8800 950 50  0001 C CNN
F 3 "" H 8800 950 50  0001 C CNN
	1    8800 950 
	1    0    0    -1  
$EndComp
Wire Wire Line
	8800 1050 8800 1100
Wire Wire Line
	8800 1100 8950 1100
Wire Wire Line
	8850 1300 8850 1100
Connection ~ 8850 1100
$Comp
L GND #PWR080
U 1 1
P 8550 850
F 0 "#PWR080" H 8550 600 50  0001 C CNN
F 1 "GND" H 8550 700 50  0000 C CNN
F 2 "" H 8550 850 50  0001 C CNN
F 3 "" H 8550 850 50  0001 C CNN
	1    8550 850 
	1    0    0    -1  
$EndComp
Wire Wire Line
	8550 850  8800 850 
$Comp
L GND #PWR081
U 1 1
P 8850 2000
F 0 "#PWR081" H 8850 1750 50  0001 C CNN
F 1 "GND" H 8850 1850 50  0000 C CNN
F 2 "" H 8850 2000 50  0001 C CNN
F 3 "" H 8850 2000 50  0001 C CNN
	1    8850 2000
	1    0    0    -1  
$EndComp
Wire Wire Line
	8850 1900 8850 2000
$Comp
L GND #PWR082
U 1 1
P 8550 1900
F 0 "#PWR082" H 8550 1650 50  0001 C CNN
F 1 "GND" H 8550 1750 50  0000 C CNN
F 2 "" H 8550 1900 50  0001 C CNN
F 3 "" H 8550 1900 50  0001 C CNN
	1    8550 1900
	1    0    0    -1  
$EndComp
Wire Wire Line
	8550 1900 8550 1700
Wire Wire Line
	8550 1700 8650 1700
Text GLabel 8450 1500 0    60   Input ~ 0
FILT5V
Wire Wire Line
	8450 1500 8650 1500
$Comp
L LM339 U2
U 4 1
P 8950 2600
F 0 "U2" H 8950 2800 50  0000 L CNN
F 1 "LM339" H 8950 2400 50  0000 L CNN
F 2 "Housings_DIP:DIP-14_W7.62mm_Socket" H 8900 2700 50  0001 C CNN
F 3 "" H 9000 2800 50  0001 C CNN
	4    8950 2600
	1    0    0    -1  
$EndComp
Text GLabel 8450 2500 0    60   Input ~ 0
FILT5V
Wire Wire Line
	8450 2500 8650 2500
$Comp
L GND #PWR083
U 1 1
P 8500 2800
F 0 "#PWR083" H 8500 2550 50  0001 C CNN
F 1 "GND" H 8500 2650 50  0000 C CNN
F 2 "" H 8500 2800 50  0001 C CNN
F 3 "" H 8500 2800 50  0001 C CNN
	1    8500 2800
	1    0    0    -1  
$EndComp
Wire Wire Line
	8500 2800 8500 2700
Wire Wire Line
	8500 2700 8650 2700
$Comp
L R R41
U 1 1
P 6050 4050
F 0 "R41" V 6130 4050 50  0000 C CNN
F 1 "1k" V 6050 4050 50  0000 C CNN
F 2 "Resistors_THT:R_Axial_DIN0207_L6.3mm_D2.5mm_P7.62mm_Horizontal" V 5980 4050 50  0001 C CNN
F 3 "" H 6050 4050 50  0001 C CNN
	1    6050 4050
	0    1    1    0   
$EndComp
Wire Wire Line
	6200 4050 7000 4050
Wire Wire Line
	5450 4050 5900 4050
$Comp
L LM358 U6
U 1 1
P 4400 3850
F 0 "U6" H 4400 4050 50  0000 L CNN
F 1 "LM358" H 4400 3650 50  0000 L CNN
F 2 "Housings_DIP:DIP-8_W7.62mm_Socket" H 4400 3850 50  0001 C CNN
F 3 "" H 4400 3850 50  0001 C CNN
	1    4400 3850
	1    0    0    -1  
$EndComp
$Comp
L LM358 U6
U 2 1
P 4450 2050
F 0 "U6" H 4450 2250 50  0000 L CNN
F 1 "LM358" H 4450 1850 50  0000 L CNN
F 2 "Housings_DIP:DIP-8_W7.62mm_Socket" H 4450 2050 50  0001 C CNN
F 3 "" H 4450 2050 50  0001 C CNN
	2    4450 2050
	1    0    0    -1  
$EndComp
$Comp
L LM358 U7
U 1 1
P 4600 5900
F 0 "U7" H 4600 6100 50  0000 L CNN
F 1 "LM358" H 4600 5700 50  0000 L CNN
F 2 "Housings_DIP:DIP-8_W7.62mm_Socket" H 4600 5900 50  0001 C CNN
F 3 "" H 4600 5900 50  0001 C CNN
	1    4600 5900
	1    0    0    -1  
$EndComp
$Comp
L LM358 U7
U 2 1
P 7100 1450
F 0 "U7" H 7100 1650 50  0000 L CNN
F 1 "LM358" H 7100 1250 50  0000 L CNN
F 2 "Housings_DIP:DIP-8_W7.62mm_Socket" H 7100 1450 50  0001 C CNN
F 3 "" H 7100 1450 50  0001 C CNN
	2    7100 1450
	1    0    0    -1  
$EndComp
$EndSCHEMATC
